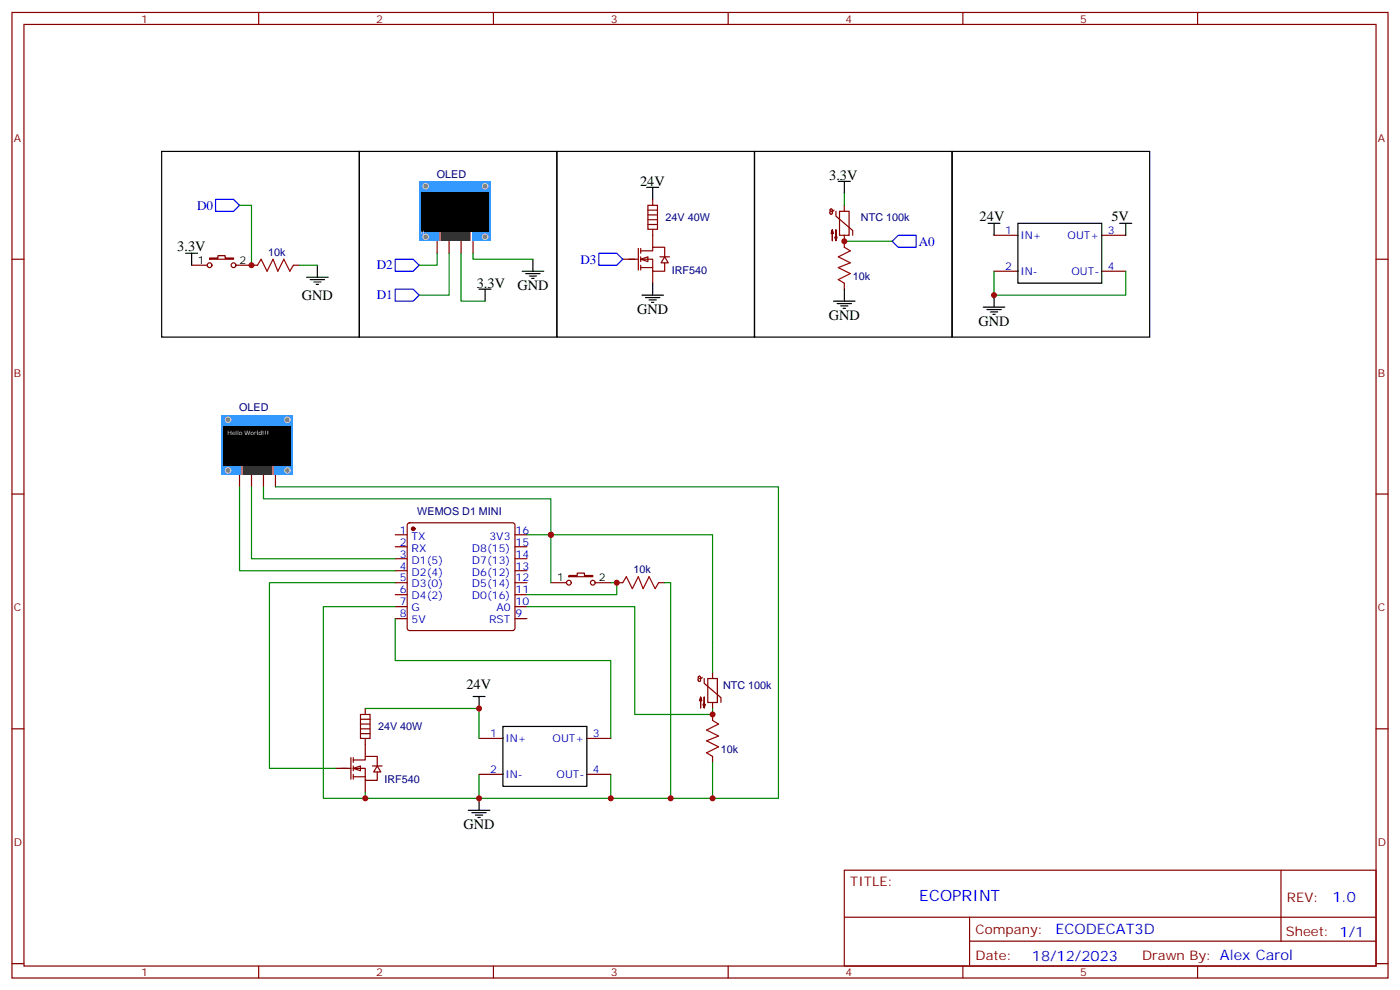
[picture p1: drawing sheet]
<svg xmlns="http://www.w3.org/2000/svg" width="412mm" height="292mm" viewBox="0 0 412 292" stroke-linecap="round" stroke-linejoin="round" font-family="sans-serif">
<g fill="none" stroke="#870000" stroke-width=".35">
<path d="M3.5 3.7h405.4v284.3h-405.4zM7.1 7.2h398.2v277.3h-398.2zM76.2 3.7v3.5M145.3 3.7v3.5M214.5 3.7v3.5M283.6 3.7v3.5M352.8 3.7v3.5M3.5 76.3h3.6M405.3 76.3h3.6M3.5 145.5h3.6M116.4 157.5h3.5M120.2 154.2l.4-.2h30.4l.5 .2 .2 .5v30.3l-.2 .5-.5 .2h-30.4l-.4-.2-.3-.5v-30.3z"/>
<path d="M151.7 157.5h3.5M405.3 145.5h3.6M116.4 161h3.5M116.4 164.5h3.5M116.4 168.1h3.5M116.4 171.6h3.5M116.4 175.1h3.5M116.4 178.6h3.5M151.7 161h3.5M151.7 164.5h3.5M151.7 168.1h3.5M151.7 171.6h3.5"/>
<path d="M151.7 175.1h3.5M151.7 178.6h3.5M162.3 171.6h4.6M167.6 169.5h2.4v-.7h2.2v.7h2.4v.3h-7zM175.3 171.6h4.6M181.7 171.6h1.7M194 171.6h1.8M116.4 182.2h3.5M151.7 182.2h3.5M3.5 214.6h3.6M405.3 214.6h3.6M248.7 256.3h156.6v28.2h-156.6z"/>
<path d="M377.3 256.3v20.9M248.7 270.1h156.5M285.6 277.2h119.6M285.6 270.1v14.1M3.5 283.8h3.6M76.2 284.5v3.5M145.3 284.5v3.5M214.5 284.5v3.5M283.6 284.5v3.5M352.8 284.5v3.5M405.3 283.8h3.6"/>
<circle cx="167.6" cy="171.6" r=".71"/>
<circle cx="174.6" cy="171.6" r=".71"/>
</g>
<circle cx="121.7" cy="155.7" r=".53" fill="#870000" stroke="#870000" stroke-width=".35"/>
<path d="M183.4 171.6l1.1-1.8 1.8 3.6 1.7-3.6 1.4 3.6 1.8-3.6 1.8 3.6 1-1.8" fill="none" stroke="#a10000" stroke-width=".35"/>
<path d="M155.2 157.5h7.1v14.1M116.4 178.6h-21.2v56.5h12.4M179.9 171.6h1.8v3.5h-26.5M195.8 171.6h1.8v63.5M116.4 182.2v12.3h63.5v23" fill="none" stroke="#008700" stroke-width=".35"/>
<g fill="#fff" stroke="#870000" stroke-width=".35">
<path d="M104.1 226.3l2.1-.7v1.4z"/>
<path d="M111.1 225.6l1.1 1.7h-2.1z"/>
</g>
<g fill="none" stroke="#870000" stroke-width=".35">
<path d="M248.7 71v1.8M248.7 83.4v1.8M107.6 219.2v3.5M209.9 210.4v1.8M98.8 226.3h4.6M103.4 223.1v6.3M104.1 223.8h3.5v-1.1h3.5v2.9M104.1 226.3h3.5v3.5h3.5v-2.5M104.1 228.7h3.5M104.1 223.1v1.4M104.1 225.6v1.4M104.1 228v1.4"/>
<path d="M107.6 229.8v3.5M109.7 225.6h2.8M209.9 222.7v1.8"/>
</g>
<g fill="none" stroke="#850000" stroke-width=".35">
<path d="M192.3 58.7v1.8M190.9 60.5h2.8v7h-2.8zM190.9 61.9h2.8M190.9 66.1h2.8M190.9 64.7h2.8M190.9 63.3h2.8M192.3 67.5v1.8M245.7 61.9a.54 .54 0 0 1-.7 .4 .54 .54 0 0 1-.3-.7l.4 .1v1.2l-.4 .2-.4-.7M246.2 62.2v1.4l5 4.3v1.4M247.3 62.2h2.8v7.1h-2.8zM248.7 60.5v1.7M248.7 69.3v1.7"/>
<path d="M205.5 200l.2 .3M206.9 199.4a.54 .54 0 0 1-.7 .5 .54 .54 0 0 1-.4-.7l.5 .1 .1 1-.4 .4-.3-.4M207.4 199.8v1.4l5 4.3v1.4M208.5 199.8h2.8v7.1h-2.8zM209.9 198v1.8M106.2 210.4h2.8v7.1h-2.8zM106.2 211.8h2.8M106.2 216h2.8M106.2 214.6h2.8M106.2 213.2h2.8M107.6 208.6v1.8M107.6 217.5v1.7"/>
<path d="M209.9 206.9v1.7"/>
</g>
<path d="M248.7 56.9v3.6M248.7 71h14.1M162.3 157.5h47.6v40.5M116.4 171.6h-37v54.7h19.4" fill="none" stroke="#008700" stroke-width=".35"/>
<g fill="#850000" stroke="#850000" stroke-width=".35">
<path d="M206.4 205.3l.3 1h-.7l.4-1v3.2z"/>
<path d="M207.4 205.3v3.2l-.3-1.1h.7l-.4 1.1z"/>
<path d="M245.2 67.7l.3 1.1h-.7l.4-1.1v3.2z"/>
<path d="M246.2 67.7v3.2l-.3-1.1h.7l-.4 1.1z"/>
</g>
<path d="M248.7 72.8l1.8 1.1-3.6 1.7 3.6 1.8-3.6 1.4 3.6 1.8-3.6 1.7 1.8 1.1M209.9 212.2l1.8 1-3.6 1.8 3.6 1.7-3.6 1.5 3.6 1.7-3.6 1.8 1.8 1" fill="none" stroke="#a10000" stroke-width=".35"/>
<path d="M190.5 55.2h3.5M192.3 55.2v3.5M246.9 53.4h3.6M248.7 53.4v3.5M245.5 88.7h6.4M246.6 89.4h4.2M247.6 90.1h2.2M248.4 90.8h.7M248.7 85.2v3.5" fill="none" stroke="#000" stroke-width=".35"/>
<path d="M262.8 71l1.8-1.7h5.3v3.5h-5.3z" fill="none" stroke="#00f" stroke-width=".35"/>
<g fill="#fff" stroke="#870000" stroke-width=".35">
<path d="M188.7 76.3l2.2-.7v1.4z"/>
<path d="M195.8 75.6l1 1.8h-2.1z"/>
</g>
<g fill="none" stroke="#870000" stroke-width=".35">
<path d="M128.8 71v3.6M132.3 71v3.6M135.8 71v3.6M139.3 71v3.6M183.4 76.3h4.6M188 73.2v6.3M188.7 73.9h3.6v-1.1h3.5v2.8M188.7 76.3h3.6v3.6h3.5v-2.5M188.7 78.8h3.6M188.7 73.2v1.4M188.7 75.6v1.4M188.7 78.1v1.4"/>
<path d="M192.3 69.3v3.5M192.3 79.9v3.5M194.4 75.6h2.8"/>
</g>
<path d="M189.1 86.9h6.3M190.1 87.6h4.3M191.2 88.3h2.1M191.9 89h.7M192.3 83.4v3.5" fill="none" stroke="#000" stroke-width=".35"/>
<path d="M176.4 74.6h5.3l1.7 1.7-1.7 1.8h-5.3z" fill="none" stroke="#00f" stroke-width=".35"/>
<path d="M123.5 53.4h21.1v17.6h-21.1z" fill="#39f"/>
<g fill="#666" stroke="#ccc" stroke-width=".35">
<circle cx="125.4" cy="69.7" r=".81"/>
<circle cx="142.9" cy="69.7" r=".81"/>
<circle cx="125.4" cy="54.8" r=".81"/>
<circle cx="142.9" cy="54.8" r=".81"/>
</g>
<path d="M129.3 68.2h9.5v2.8h-9.5z" fill="#fff"/>
<g fill="#fc0">
<path d="M129.4 68.2h.4v2.8h-.4z"/>
<path d="M138.3 68.2h.4v2.8h-.4z"/>
</g>
<path d="M129.9 68.2h8.3v2.8h-8.3z" fill="#333"/>
<path d="M124.2 56.6h19.7v11.7h-19.7z" fill="#000"/>
<g fill="none" stroke="#000" stroke-width=".35">
<path d="M54.7 74.6h3.5M56.4 74.6v3.5M93.5 78.1v3.5M153.8 79.9h6.4M157 76.3v3.6M90.3 81.6h6.4M91.4 82.3h4.2M92.4 83h2.1M93.1 83.7h.7M141.1 85.2h3.5M142.9 85.2v3.5M154.9 80.6h4.2"/>
<path d="M155.9 81.3h2.1M156.6 82h.7"/>
</g>
<path d="M70.6 60.5h3.5v17.6M88.2 78.1h5.3M128.8 74.6v3.5h-5.3M132.3 74.6v12.3h-8.8M135.8 74.6v14.1h7.1M139.3 74.6v1.7h17.7" fill="none" stroke="#008700" stroke-width=".35"/>
<path d="M63.5 58.7h5.3l1.8 1.8-1.8 1.7h-5.3zM116.4 76.3h5.3l1.8 1.8-1.8 1.8h-5.3zM116.4 85.2h5.3l1.8 1.7-1.8 1.8h-5.3z" fill="none" stroke="#00f" stroke-width=".35"/>
<g fill="none" stroke="#870000" stroke-width=".35">
<path d="M56.4 78.1h4.6M61.7 76h2.5v-.7h2.1v.7h2.5v.3h-7.1zM69.5 78.1h6.3M86.4 78.1h1.8M70.6 139.8v3.6M74.1 139.8v3.6M77.6 139.8v3.6M81.1 139.8v3.6"/>
<circle cx="61.7" cy="78.1" r=".71"/>
<circle cx="68.8" cy="78.1" r=".71"/>
</g>
<path d="M75.8 78.1l1.1-1.8 1.8 3.6 1.7-3.6 1.4 3.6 1.8-3.6 1.8 3.6 1-1.8" fill="none" stroke="#a10000" stroke-width=".35"/>
<path d="M65.3 122.2h21.1v17.6h-21.1z" fill="#39f"/>
<g fill="#666" stroke="#ccc" stroke-width=".35">
<circle cx="67.2" cy="138.5" r=".81"/>
<circle cx="84.7" cy="138.5" r=".81"/>
<circle cx="67.2" cy="123.6" r=".81"/>
<circle cx="84.7" cy="123.6" r=".81"/>
</g>
<path d="M71.1 137h9.5v2.8h-9.5z" fill="#fff"/>
<g fill="#fc0">
<path d="M71.2 137h.4v2.8h-.4z"/>
<path d="M80.1 137h.4v2.8h-.4z"/>
</g>
<path d="M71.7 137h8.3v2.8h-8.3z" fill="#333"/>
<path d="M66 125.4h19.7v11.7h-19.7z" fill="#000"/>
<path d="M292.8 79.9v7h38.8v-7M70.6 143.4v24.7h45.8M74.1 143.4v21.1h42.3M77.6 143.4v3.5h84.7v10.6M81.1 143.4h148.2v91.7h-19.4v-10.6M155.2 178.6h31.8v31.8h22.9v-1.8M107.6 208.6h33.5v8.9M107.6 233.3v1.8h33.5M141.1 228v7.1h38.8v-7.1M179.9 235.1h30" fill="none" stroke="#008700" stroke-width=".35"/>
<g fill="none" stroke="#000" stroke-width=".35">
<path d="M47.6 44.6h58.2v54.7h-58.2zM105.8 44.6h58.2v54.7h-58.2zM164 44.6h58.2v54.7h-58.2zM222.2 44.6h58.3v54.7h-58.3zM280.5 44.6h58.2v54.7h-58.2zM291 65.8h3.6M292.8 65.8v3.5M299.9 65.8h24.7v17.6h-24.7zM329.8 65.8h3.6M331.6 65.8v3.5M289.6 90.5h6.4M290.7 91.2h4.2"/>
<path d="M291.7 91.9h2.2M292.5 92.6h.7M292.8 86.9v3.6M139.3 205.1h3.6M141.1 205.1v3.5M148.2 213.9h24.7v17.7h-24.7zM137.9 238.6h6.4M139 239.3h4.2M141.1 235.1v3.5M140.1 240h2.1M140.8 240.7h.7"/>
</g>
<path d="M292.8 69.3h7.1M292.8 79.9h7.1M324.6 69.3h7M324.6 79.9h7M141.1 217.5h7.1M172.9 217.5h7M141.1 228h7.1M172.9 228h7" fill="none" stroke="#870000" stroke-width=".35"/>
<g fill="#c00">
<circle cx="181.7" cy="171.6" r=".88"/>
<circle cx="162.3" cy="157.5" r=".88"/>
<circle cx="248.7" cy="71" r=".88"/>
<circle cx="74.1" cy="78.1" r=".88"/>
<circle cx="292.8" cy="86.9" r=".88"/>
<circle cx="141.1" cy="235.1" r=".88"/>
<circle cx="209.9" cy="210.4" r=".88"/>
<circle cx="179.9" cy="235.1" r=".88"/>
<circle cx="141.1" cy="208.6" r=".88"/>
<circle cx="197.6" cy="235.1" r=".88"/>
<circle cx="209.9" cy="235.1" r=".88"/>
<circle cx="107.6" cy="235.1" r=".88"/>
</g>
<text font-size="4.6" fill="#00f" x="270.8" y="265.3">ECOPRINT</text>
<g font-size="4.2">
<text x="244.2" y="53.1">3.3V</text>
<text x="188.5" y="54.8">24V</text>
<text x="288.6" y="65.1">24V</text>
<text x="327.4" y="65.1">5V</text>
<text x="52.2" y="73.9">3.3V</text>
<text x="88.9" y="88.3">GND</text>
<text x="140.4" y="84.8">3.3V</text>
<text x="152.4" y="85.5">GND</text>
<text x="187.7" y="92.6">GND</text>
<text x="244.1" y="94.3">GND</text>
<text x="288.2" y="96.1">GND</text>
<text x="137.4" y="203">24V</text>
<text x="136.5" y="244.3">GND</text>
</g>
<g font-size="4.2" fill="#00f">
<text x="392.5" y="265.5">1.0</text>
<text x="310.9" y="275.1">ECODECAT3D</text>
<text x="304" y="282.9">18/12/2023</text>
</g>
<g font-size="3.9" fill="#00f">
<text x="58.1" y="61.7">D0</text>
<text x="170.9" y="77.6">D3</text>
<text x="270.6" y="72.4">A0</text>
<text x="111" y="79.4">D2</text>
<text x="111" y="88.2">D1</text>
</g>
<g font-size="3.9" fill="#800">
<text x="250.5" y="260.8">TITLE:</text>
<text x="379.1" y="265.5">REV:</text>
<text x="287.4" y="275">Company:</text>
<text x="378.7" y="275.7">Sheet: 1/1</text>
<text x="287.4" y="282.7">Date:</text>
<text x="336.4" y="282.8">Drawn By: Alex Carol</text>
</g>
<g font-size="3.2" fill="#800">
<text x="41.6" y="6.7">1</text>
<text x="110.8" y="6.7">2</text>
<text x="179.9" y="6.7">3</text>
<text x="249.1" y="6.7">4</text>
<text x="318.2" y="6.7">5</text>
<text x="4.1" y="41.8">A</text>
<text x="405.9" y="41.8">A</text>
<text x="4.1" y="110.9">B</text>
<text x="405.9" y="110.9">B</text>
<text x="4.1" y="180.1">C</text>
<text x="405.9" y="180.1">C</text>
<text x="4.1" y="249.2">D</text>
<text x="405.9" y="249.2">D</text>
<text x="41.6" y="287.5">1</text>
<text x="110.8" y="287.5">2</text>
<text x="179.9" y="287.5">3</text>
<text x="249.1" y="287.5">4</text>
<text x="318.2" y="287.5">5</text>
</g>
<g font-size="3.2" fill="#000080">
<text x="128.7" y="52.4">OLED</text>
<text x="196.1" y="65.1">24V 40W</text>
<text x="253.6" y="65.1">NTC 100k</text>
<text x="79" y="75.3">10k</text>
<text x="197.9" y="80.6">IRF540</text>
<text x="251.2" y="82.4">10k</text>
<text x="70.4" y="121.1">OLED</text>
<text x="122.9" y="151.6">WEMOS D1 MINI</text>
<text x="186.6" y="168.8">10k</text>
<text x="213" y="202.8">NTC 100k</text>
<text x="111.4" y="215.1">24V 40W</text>
<text x="212.4" y="221.7">10k</text>
<text x="113.2" y="230.6">IRF540</text>
</g>
<g font-size="3.2" fill="#00f">
<text x="296.1" y="68.9">1</text>
<text x="300.6" y="70.3">IN+</text>
<text x="314.5" y="70.3">OUT+</text>
<text x="326.3" y="68.9">3</text>
<text x="296.1" y="79.5">2</text>
<text x="300.6" y="80.9">IN-</text>
<text x="315.6" y="80.9">OUT-</text>
<text x="326.3" y="79.5">4</text>
<text x="117.8" y="157.1">1</text>
<text x="117.8" y="160.7">2</text>
<text x="121.2" y="158.9">TX</text>
<text x="144.2" y="158.9">3V3</text>
<text x="151.9" y="160.7">15</text>
<text x="151.9" y="157.1">16</text>
<text x="117.8" y="164.2">3</text>
<text x="117.8" y="167.7">4</text>
<text x="121.2" y="162.4">RX</text>
<text x="121.2" y="165.9">D1(5)</text>
<text x="139" y="165.9">D7(13)</text>
<text x="139" y="162.4">D8(15)</text>
<text x="151.9" y="167.7">13</text>
<text x="151.9" y="164.2">14</text>
<text x="117.8" y="171.2">5</text>
<text x="121.2" y="169.5">D2(4)</text>
<text x="121.2" y="173">D3(0)</text>
<text x="139" y="173">D5(14)</text>
<text x="139" y="169.5">D6(12)</text>
<text x="151.9" y="171.2">12</text>
<text x="117.8" y="174.8">6</text>
<text x="117.8" y="178.3">7</text>
<text x="121.2" y="176.5">D4(2)</text>
<text x="139" y="176.5">D0(16)</text>
<text x="151.9" y="178.3">10</text>
<text x="151.9" y="174.8">11</text>
<text x="117.8" y="181.8">8</text>
<text x="121.2" y="180.1">G</text>
<text x="121.2" y="183.6">5V</text>
<text x="144.1" y="183.6">RST</text>
<text x="146.2" y="180.1">A0</text>
<text x="151.9" y="181.8">9</text>
<text x="144.4" y="217.1">1</text>
<text x="148.9" y="218.5">IN+</text>
<text x="162.8" y="218.5">OUT+</text>
<text x="174.6" y="217.1">3</text>
<text x="144.4" y="227.7">2</text>
<text x="174.6" y="227.7">4</text>
<text x="148.9" y="229.1">IN-</text>
<text x="163.9" y="229.1">OUT-</text>
</g>
<g font-size="3.2">
<text x="58.3" y="77.8">1</text>
<text x="70.6" y="77.8">2</text>
<text x="164.1" y="171.2">1</text>
<text x="176.4" y="171.2">2</text>
</g>
<g font-size="1.8" fill="#fff">
<text x="112.9" y="69.3">Hello World!!!</text>
<text x="67" y="128.2">Hello World!!!</text>
</g>
</svg>
